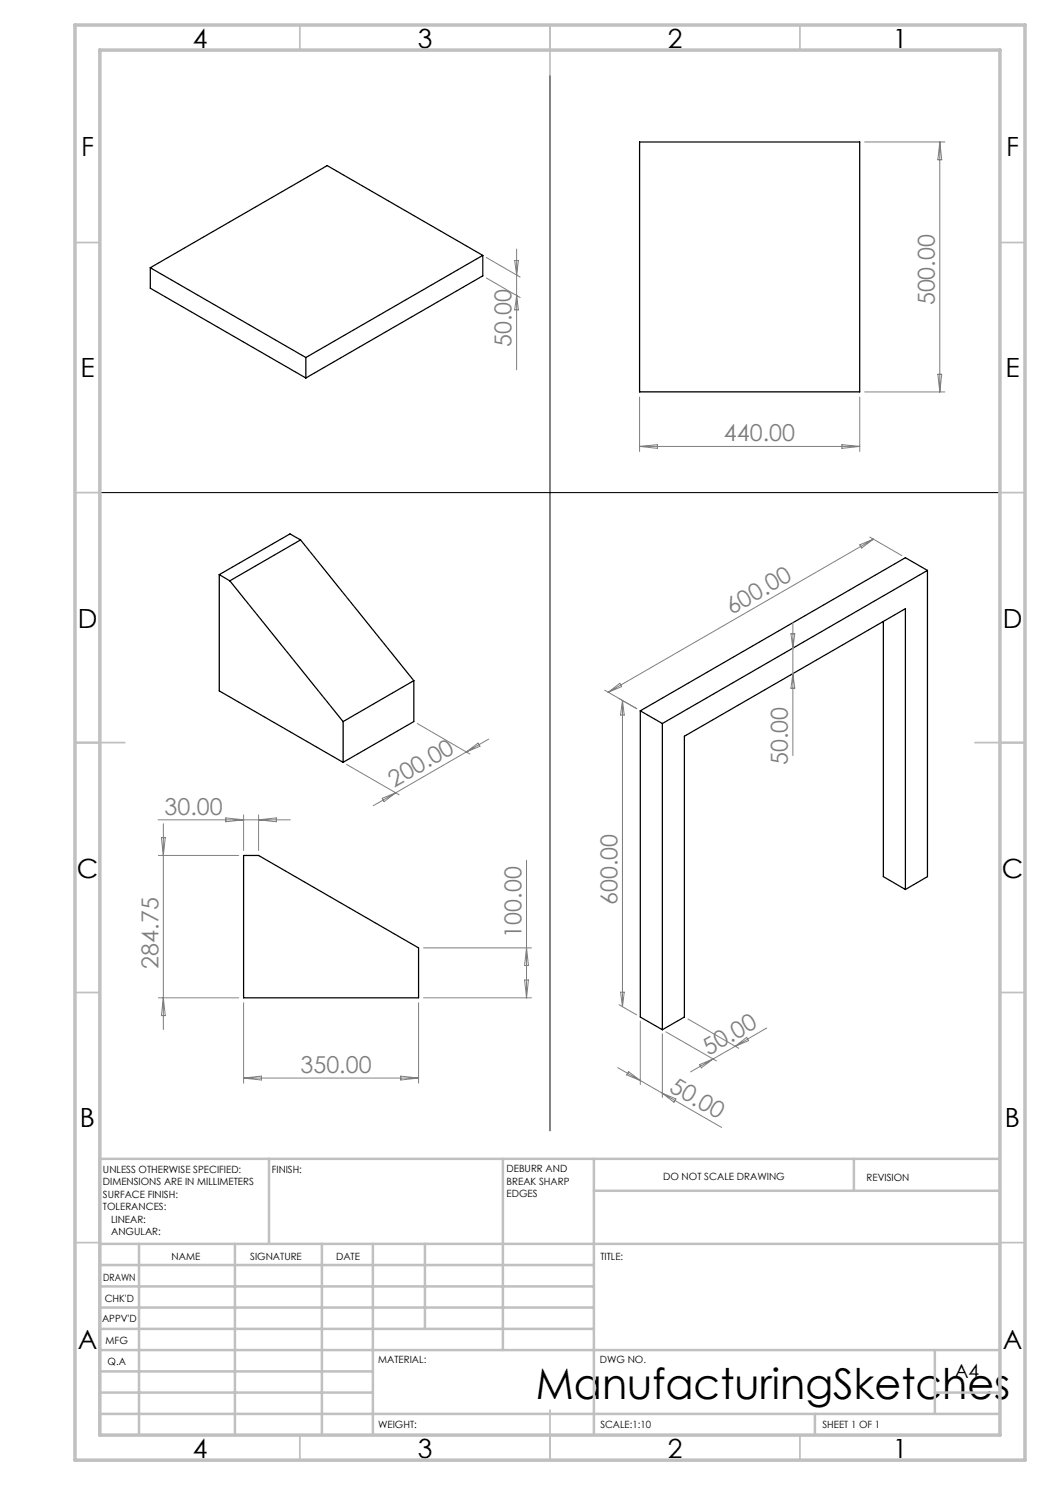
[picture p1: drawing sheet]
<svg xmlns="http://www.w3.org/2000/svg" width="210mm" height="297mm" viewBox="0 0 210 297" stroke-linecap="round" stroke-linejoin="round" font-family="sans-serif">
<g fill="none" stroke="#000" stroke-width=".25">
<path d="M127.9 28.4h44v50h-44zM30.1 53.5l31.1 18M30.1 53.5v4.1l31.1 18M96.6 51.1l-35.4 20.4M96.6 51.1v4.1l-35.4 20.4M96.6 51.1l-31.2-18-35.3 20.4M61.2 71.5v4.1M43.9 114.9v23.3l24.7 14.3M43.9 114.9l2.1 1.3M46 116.2l22.6 28.1M60.1 108l-14.1 8.2M60.1 108l22.7 28.1"/>
<path d="M60.1 108l-2.1-1.2-14.1 8.1M185.5 114.1l-53 30.6M185.5 114.1v61.2l-4.4 2.6M185.5 114.1l-4.4-2.6-53 30.7M82.8 136.1l-14.2 8.2M82.8 136.1v8.2l-14.2 8.2M176.7 124.3v51l4.4 2.6M68.6 144.3v8.2M128.1 142.2v61.2l4.4 2.5M128.1 142.2l4.4 2.5M132.5 144.7v61.2M48.7 171.1h3l32 18.5v10h-35z"/>
<path d="M181.1 177.9v-56.2l-44.2 25.5v56.2l-4.4 2.5"/>
</g>
<path d="M110 15v211.2M20 98.5h180" fill="none" stroke="#000" stroke-width=".2"/>
<g fill="none" stroke="#c0c0c0" stroke-width=".35">
<path d="M60 5v5M110 5v10M160 5v5M15 48.5h5M200 48.5h5M15 98.5h5M200 98.5h5M15 148.5h10M195 148.5h10M15 198.5h5M200 198.5h5M15 248.5h5"/>
<path d="M200 248.5h5M60 287v5M110 282v10M160 287v5"/>
</g>
<g fill="none" stroke="#c0c0c0" stroke-width=".5">
<path d="M53.8 231.8v17M100.6 231.8v38.2M118.8 231.8v55.2M118.8 238.2h81.2M170.8 231.8v6.4M200 231.8h-180v55.2M20 248.8h180M20 257.3h98.8M20 253h98.8M27.8 248.8v38.2M47 248.8v38.2M64.4 248.8v38.2"/>
<path d="M74.6 248.8v38.2M85 248.8v17M20 265.8h98.8M20 261.5h98.8M20 278.5h54.6M20 274.3h54.6M20 270h180M187 278.5h13M187 270v12.8M20 282.8h180M163 282.8v4.2"/>
</g>
<path d="M15 5h190v287h-190zM20 10h180v277h-180z" fill="none" stroke="#c0c0c0" stroke-width=".7"/>
<g fill="none" stroke="#808080" stroke-width=".2">
<path d="M172.9 28.4h16.1M188 28.4v50M188 28.4l.3 3.6h-.7zM97.3 51.5l6.7 3.9M97.3 55.6l6.7 3.9M102.9 52.1h.8l-.4 2.9zM103.3 49.8v24.2M103.3 59.1l.4 2.9h-.8zM127.9 79.4v10.9M171.9 79.4v10.9M172.9 78.4h16.1M187.6 74.9h.7l-.3 3.5z"/>
<path d="M127.9 89.3h44M127.9 89.3l3.6-.4v.8zM168.4 88.9l3.5 .4-3.5 .4zM171.9 109l2.8-1.2-2.4 1.8zM174 107.4l6.4 3.7M174.7 107.8l-53.1 30.7M120.9 138l6.5 3.7-3.6-2M121.6 138.5l2.4-1.8 .3 .6zM158.2 126.7h.8l-.4 2.9zM158.6 124.5v26.6M158.6 134.8l.4 2.9h-.8zM69.3 152.9l10.5 6.1"/>
<path d="M76.4 159.7l2.7-1.1-2.3 1.7zM79.1 158.6l-4.5 2.5M83.5 144.7l10.5 6.1M93.3 150.4l-14.2 8.2M93.3 150.4l2.3-1.8 .4 .7zM97.8 147.8l-4.5 2.6M124.5 140.1v61.2M124.5 140.1l.3 2.9h-.7zM31.6 164h26.5M31.7 171.1h16M32.3 167.5h.8l-.4 3.6zM32.7 164.7v41.2"/>
<path d="M45.2 163.6l3.5 .4-3.5 .4zM48.7 163v7.1M51.7 163v7.1M51.7 164l3.6-.4v.8zM105.3 172v27.6M31.7 199.6h16M32.7 199.6l.4 3.5h-.8zM84.7 199.6h21.6M84.7 189.6h21.6M104.9 196h.8l-.4 3.6zM105.3 189.6l.4 3.5h-.8zM124.1 198.4h.7l-.3 2.9z"/>
<path d="M48.7 200.6v16M48.7 215.6h35M48.7 215.6l3.6-.4v.8zM80.2 215.2l3.5 .4-3.5 .4zM83.7 200.6v16M123.5 213.5l4.6 2.6M123.8 200.9l3.6 2.1M125.7 214.3l2.4 1.8-2.8-1.1zM128.1 204.2v12.7M128.1 216.1l16.2 9.4M132.5 206.8v12.7M132.5 218.6l2.7 1.2-.4 .6z"/>
<path d="M133.2 206.4l10.1 5.8M137.6 203.8l10.1 5.9M139.9 212.9l2.7-1.1-2.3 1.8zM142.6 211.8l-4.5 2.6M147 209.3l-4.4 2.5M147 209.3l2.3-1.8 .4 .6zM153.4 205.6l-6.4 3.7"/>
</g>
<text font-size="8.5" x="107.2" y="279.7">ManufacturingSketches</text>
<g font-size="5.3">
<text x="38.5" y="9.5">4</text>
<text x="83.5" y="9.5">3</text>
<text x="133.6" y="9.5">2</text>
<text x="178.6" y="9.5">1</text>
<text x="16.2" y="31.2">F</text>
<text x="201.2" y="31.2">F</text>
<text x="16.1" y="75.5">E</text>
<text x="201.1" y="75.5">E</text>
<text x="15.5" y="125.5">D</text>
<text x="200.5" y="125.5">D</text>
<text x="15.4" y="175.5">C</text>
<text x="200.4" y="175.5">C</text>
<text x="16" y="225.5">B</text>
<text x="201" y="225.5">B</text>
<text x="15.5" y="269.7">A</text>
<text x="200.5" y="269.7">A</text>
<text x="38.5" y="291.5">4</text>
<text x="83.5" y="291.5">3</text>
<text x="133.6" y="291.5">2</text>
<text x="178.6" y="291.5">1</text>
</g>
<g font-size="4.7" fill="#808080">
<text x="187" y="61.1" transform="rotate(-90 187 61.1)">500.00</text>
<text x="102.3" y="69.4" transform="rotate(-90 102.3 69.4)">50.00</text>
<text x="144.8" y="88.3">440.00</text>
<text x="146.4" y="123" transform="rotate(-30 146.4 123)">600.00</text>
<text x="157.6" y="153" transform="rotate(-90 157.6 153)">50.00</text>
<text x="78.9" y="157.5" transform="rotate(-30 78.9 157.5)">200.00</text>
<text x="32.9" y="162.9">30.00</text>
<text x="123.5" y="181" transform="rotate(-90 123.5 181)">600.00</text>
<text x="104.3" y="187.5" transform="rotate(-90 104.3 187.5)">100.00</text>
<text x="31.7" y="193.7" transform="rotate(-90 31.7 193.7)">284.75</text>
<text x="60.1" y="214.6">350.00</text>
<text x="141.7" y="211.2" transform="rotate(-30 141.7 211.2)">50.00</text>
<text x="133.6" y="218.1" transform="rotate(30 133.6 218.1)">50.00</text>
</g>
<text font-size="3.9" x="190.9" y="275.5">A4</text>
<g font-size="2">
<text x="20.6" y="234.6">UNLESS OTHERWISE SPECIFIED:</text>
<text x="20.6" y="237.1">DIMENSIONS ARE IN MILLIMETERS</text>
<text x="20.6" y="239.6">SURFACE FINISH:</text>
<text x="54.4" y="234.6">FINISH:</text>
<text x="101.3" y="234.5">DEBURR AND</text>
<text x="101.3" y="237">BREAK SHARP</text>
<text x="101.3" y="239.5">EDGES</text>
<text x="132.6" y="236">DO NOT SCALE DRAWING</text>
<text x="173.3" y="236.2">REVISION</text>
<text x="20.6" y="242.1">TOLERANCES:</text>
<text x="22.2" y="244.6">LINEAR:</text>
<text x="22.2" y="247.1">ANGULAR:</text>
<text x="34.3" y="252">NAME</text>
<text x="50" y="251.9">SIGNATURE</text>
<text x="67.2" y="251.9">DATE</text>
<text x="120.1" y="251.9">TITLE:</text>
<text x="20.6" y="256.1">DRAWN</text>
<text x="20.9" y="260.3">CHK'D</text>
<text x="20.4" y="264.4">APPV'D</text>
<text x="21.1" y="268.8">MFG</text>
<text x="21.5" y="273">Q.A</text>
<text x="75.6" y="272.5">MATERIAL:</text>
<text x="120" y="272.5">DWG NO.</text>
<text x="75.6" y="285.5">WEIGHT:</text>
<text x="120.1" y="285.6">SCALE:1:10</text>
<text x="164.5" y="285.6">SHEET 1 OF 1</text>
</g>
</svg>
